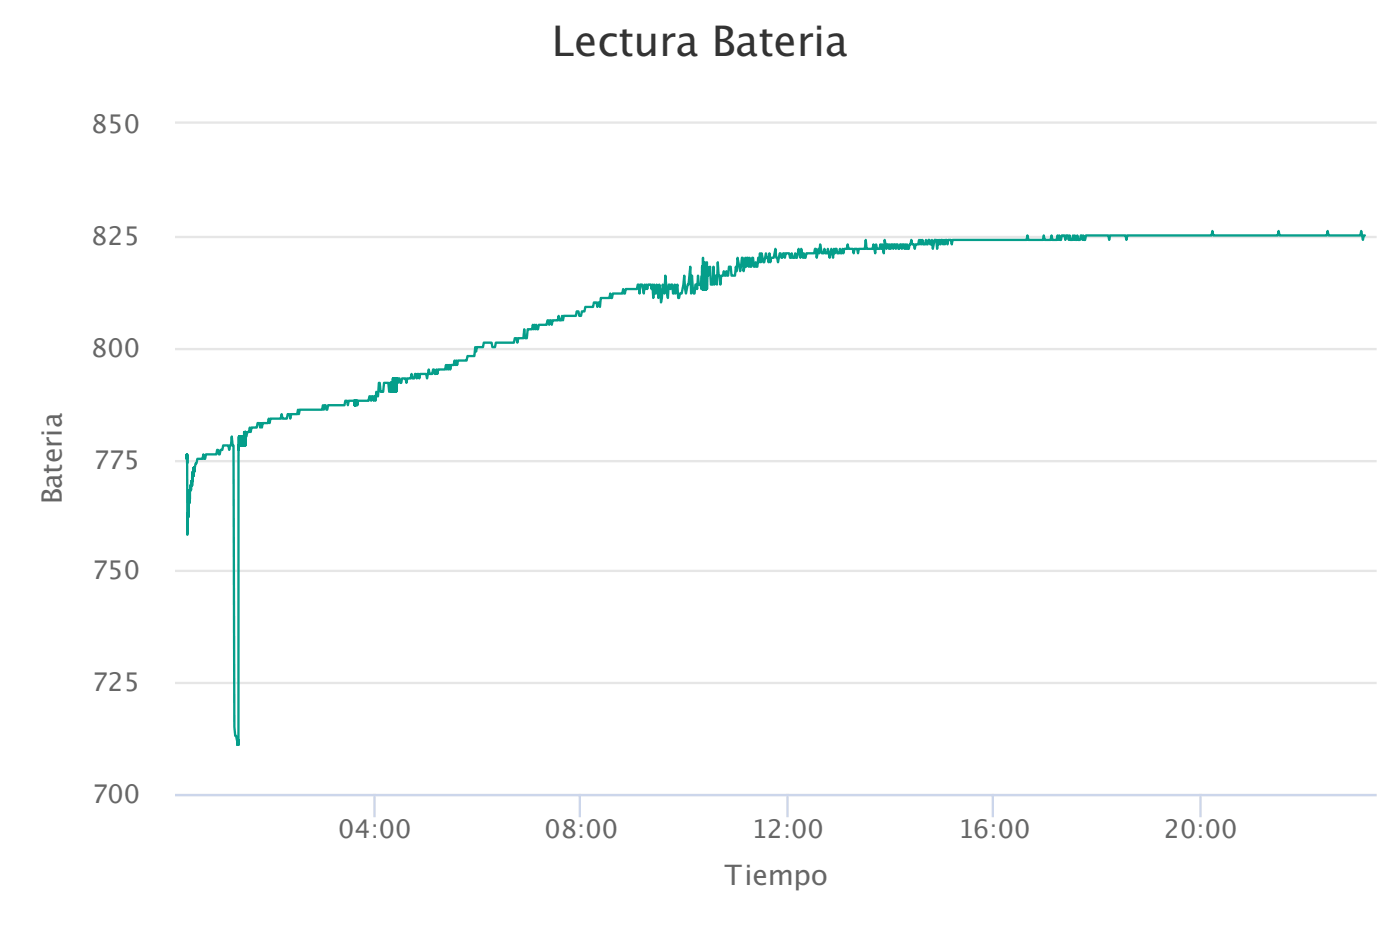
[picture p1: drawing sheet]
<svg xmlns="http://www.w3.org/2000/svg" width="423mm" height="282mm" viewBox="0 0 423 282" stroke-linecap="round" stroke-linejoin="round" font-family="sans-serif">
<path d="M52.9 37h363.4M52.9 71.6h363.4M52.9 105.5h363.4M52.9 139.3h363.4M52.9 172.5h363.4M52.9 206.4h363.4M52.9 240.2h363.4" fill="none" stroke="#e6e6e6" stroke-width=".71" stroke-linecap="butt"/>
<path d="M113.2 239.9v7M175.3 239.9v7M238.1 239.9v7M300.2 239.9v7M363 239.9v7M52.9 240.2h363.4" fill="none" stroke="#ccd6eb" stroke-width=".71" stroke-linecap="butt"/>
<path d="M412.7 71.1h-.3l-.3 1.4-.5-2.7-.3 1.3h-9.6l-.2-1.3-.3 1.3h-14.3l-.3-1.3-.2 1.3h-19.5l-.3-1.3-.3 1.3h-25.4l-.3 1.4-.3-1.4h-4.6l-.3 1.4-.3-1.4h-6.7l-.3 1.4h-.2l-.3-1.4-.3 1.4-.2-1.4h-.3l-.3 1.4h-.5l-.2-1.4-.3 1.4h-.3l-.2-1.4-.3 1.4-.2-1.4-.3 1.4h-.5l-.3-1.4-.2 1.4-.3-1.4h-.5l-.3 1.4-.2-1.4h-.8l-.3 1.4h-.2l-.3-1.4-.3 1.4-.2-1.4-.3 1.4h-1.3l-.2-1.4-.3 1.4h-1.8l-.3-1.4-.2 1.4h-4.5l-.2-1.4-.3 1.4h-22.3l-.3 1.3-.3-1.3h-.7l-.3 1.3-.3-1.3h-.2l-.3 1.3-.2-1.3-.3 1.3-.3-1.3h-.2l-.3 1.3-.2-1.3-.3 1.3-.3-1.3-.2 2.7-.3-2.7h-.5l-.5 2.7-.3-2.7-.2 1.3h-.3l-.3-1.3h-.2l-.3 1.3h-.2l-.3-1.3-.3 1.3h-.5l-.2-1.3-.3 1.3-.3-1.3-.2 1.3-.3-1.3-.3 1.3h-.7l-.3 1.4-.3-1.4h-.5l-.2-1.3-.8 2.7h-.3l-.2-1.4-.3 1.4-.3-1.4-.2 1.4-.3-1.4h-.2l-.3 1.4-.3-1.4h-.2l-.3 1.4h-.2l-.3-1.4h-.3l-.2 1.4-.3-1.4h-.2l-.3 1.4-.3-1.4h-.2l-.3 1.4-.2-1.4-.3 1.4-.3-1.4h-.2l-.3 1.4-.5-2.7-.3 4-.5-2.7-.2 1.4-.3-1.4-.3 1.4h-.7l-.3-1.4-.3 2.7-.5-2.7-.2 1.4h-1.9l-.2-2.7-.3 2.7h-1.8l-.3 1.3-.2-1.3h-.8l-.3 1.3-.2-1.3h-1.3l-.3-1.4-.2 1.4h-.8l-.3 1.3-.2-1.3-.3 1.3h-.3l-.2-1.3-.3 1.3h-.5l-.3-1.3h-.2l-.3 1.3-.2-1.3-.3 2.7-.5-2.7-.5 2.7-.6-2.7-.2 1.3h-.5l-.3-1.3-.3 1.3h-.5l-.5-2.7-.3 2.7-.2-1.3-.5 2.7-.3-2.7h-.3l-.2 1.3h-2.4l-.2 1.4h-.3l-.2-1.4-.3 1.4-.5-2.7-.3 2.7-.5-2.7-.5 2.7h-.3l-.2-1.4-.3 1.4h-.5l-.3-1.4-.2 1.4h-.3l-.3-1.4h-1l-.3 1.4-.2-1.4h-.3l-.2 1.4h-.3l-.3-1.4h-.2l-.5 2.7-.3-1.3h-.3l-.2-2.7-.5 2.7h-.8l-.3 1.3-.2-2.7-.3 2.7-.8-2.7-.5 2.7h-.3l-.5-2.7-.2 2.7-.3-2.7-.3 2.7-.2-1.3-.3 2.7h-.2l-.3-1.4-.3 1.4h-.2l-.3-2.7h-.2l-.3 2.7h-.3l-.2-2.7-.3 2.7-.3-2.7h-.2l-.3 2.7-.2-2.7-.6 4-.2-4h-.3l-.5 4-.8-4-.2 4-.3-1.3-.3 2.7h-1l-.3-2.7h-.5l-.2 2.7h-.3l-.3-1.4-.2 1.4h-.3l-.2-1.4-.3 1.4h-.5l-.3 2.7-.2-2.7h-.3l-.3-4.1-.2 6.8-.3-2.7h-.2l-.3 2.7-.3-5.4-.2 5.4h-.5l-.3-5.4-.5 2.7-.3-2.7-.1 6.7v-8.1l-.1 8.1-.1-6.7v6.7v-6.7l-.1 6.7v-6.7v6.7v-6.7v6.7l-.1-6.7v6.7v-6.7l-.1 6.7-.1-6.7v6.7v-6.7v6.7l-.1-8.1v8.1v-6.7v6.7l-.1-6.7-.2 6.7v-8.1v8.1v-6.7l-.1 6.7-.1-6.7v6.7v-9.4l-.1 9.4v-6.7v6.7l-.1-6.7-.1 6.7v-6.7v6.7v-4l-.2 4-.3-1.3h-.5l-.2-2.7-.3 4-.3-1.3h-.2l-.3 2.7h-.2l-.3-1.4-.3-4-.2 5.4-.3-8.1-.5 5.4h-.3l-.5 2.7-.5-5.4-.8 5.4h-.5l-.3 1.3h-.2l-.3-4-.5 2.7-.3-2.7-.2 2.7h-.3l-.2-2.7h-.3l-.3 1.3-.2-1.3h-.3l-.2 4-.8-6.7-.3 5.4-.5-2.7-.5 5.4-.5-5.4-.3 4-.5-4-.3 2.7h-.2l-.3-2.7-.3 4-.2-4-.3 1.3-.2-1.3h-.8l-.3 1.3-.2-1.3-.3 1.3-.3-1.3-.2 2.7-.5-2.7h-.6l-.2 2.7-.3-2.7h-.2l-.3 1.3h-3.4l-.2 1.4h-.3l-.3-1.4-.2 1.4h-2.9l-.2 1.3h-.3l-.3-1.3-.2 1.3h-2.6l-.3 2.7-.2-1.3h-.3l-.3 1.3-.2-1.3h-.8l-.3 1.3h-2.3l-.3 1.4h-.8l-.2 1.3h-.5l-.3-1.3h-.5l-.3 1.3h-3.6l-.3 1.4-.2-1.4-.3 1.4h-.5l-.3-1.4-.2 1.4h-1.6l-.3 1.3-.2-1.3h-.3l-.2 1.3-.3-1.3h-.3l-.2 1.3h-2.4l-.2 1.4h-.3l-.2-1.4-.3 1.4-.3-1.4-.2 1.4-.3-1.4-.2 1.4h-1.3l-.3 2.7h-.5l-.3-2.7-.2 2.7h-1.6l-.3 1.3-.2-1.3h-.5l-.3 1.3h-5.5l-.2 1.4h-.8l-.3-1.4h-2.3l-.3 1.4h-1.8l-.2 1.3-.3-1.3-.3 2.7h-2l-.3 1.3h-2.6l-.3 1.4-.2-1.4-.3 1.4-.2-1.4-.3 1.4h-.8l-.2 1.3-.3-1.3-.3 1.3-.2-1.3-.3 1.3-.2-1.3-.3 1.3h-2.1l-.2 1.4-.3-1.4-.3 1.4h-.2l-.3-1.4h-.2l-.3 1.4h-.8l-.3-1.4-.5 2.7-.2-1.3h-1.9l-.2 1.3-.3-1.3h-.2l-.3 1.3-.3-1.3h-.2l-.3 1.3h-.5l-.3-1.3-.2 1.3h-1.1l-.2 1.4-.3-1.4h-1l-.3 1.4h-.2l-.3-1.4h-.3l-.2 1.4h-.2v-1.4v1.4v-1.4v1.4v-1.4l-.1 1.4v-1.4v1.4v-1.4v1.4v-1.4l-.2 1.4v-1.4v1.4v-1.4v1.4v-1.4v4.1v-4.1l-.1 4.1v-4.1v1.4l-.1-1.4v4.1l-.1-4.1v4.1l-.1-4.1-.1 4.1-.2-4.1-.1 4.1-.1-4.1v4.1v-4.1l-.1 4.1v-4.1v4.1v-2.7l-.1 2.7v-2.7l-.1 2.7v-2.7v2.7v-2.7v2.7v-2.7l-.1 2.7v-2.7v2.7v-2.7v2.7v-2.7v2.7v-2.7v2.7v-2.7v2.7l-.1-2.7v2.7v-2.7v2.7v-2.7v2.7v-2.7v2.7v-2.7l-.1 2.7v-2.7v2.7v-2.7v2.7v-2.7v2.7l-.1-2.7v2.7v-2.7v2.7v-2.7h-.3l-.2 2.7-.3-2.7h-1.3l-.2 2.7h-.8l-.3-2.7h-.2l-.3 4h-.3l-.2-1.3-.3 2.7-.2-1.4-.3 1.4-.3-1.4h-.2l-.3 1.4-.2-1.4h-.3l-.3 1.4h-3.3v1.3v-1.3h-.2v1.3v-1.3h-.2l-.1 1.3v-1.3v1.3v-1.3l-.1 1.3v-1.3l-.1 1.3v-1.3v1.3v-1.3v1.3v-1.3l-.1 1.3v-1.3l-.1 1.3v-1.3v1.3v-1.3v1.3v-1.3v1.3v-1.3v1.3l-.1-1.3h-1.6l-.3 1.3-.3-1.3h-.5l-.2 1.3h-5l-.2 1.4h-.3l-.3-1.4h-.2l-.3 1.4-.2-1.4-.3 1.4h-6.8l-.2 1.3-.3-1.3-.2 1.3h-1.9l-.2 1.4-.3-1.4h-.5l-.3 1.4h-1.3l-.2-1.4-.3 1.4h-3.1l-.3 1.3-.2-1.3-.3 1.3h-1.6l-.2 1.4-.3-1.4-.2 1.4-.3-1.4h-.5l-.3 1.4h-1.5l-.3 1.3-.3-1.3-.2 1.3h-.5l-.3 1.4h-.2v-1.4l-.1 1.4v-1.4v4.1v-4.1v4.1v-4.1v4.1v-4.1l-.2 4.1v-4.1l-.1 4.1v-4.1v4.1l-.1-4.1v4.1v-2.7l-.1 2.7v-2.7v2.7v-2.7v2.7v-2.7l-.1 2.7v-2.7v2.7v-2.7l-.1 2.7v-2.7v2.7v-2.7l-.1 2.7v-2.7v2.7v-2.7v2.7v-2.7l-.1 2.7v-2.7v2.7v-2.7v2.7v-2.7l-.1 2.7v-2.7v2.7v-2.7v2.7v-2.7v2.7v-2.7v2.7v-2.7l-.1 2.7v-2.7v2.7v-2.7v2.7v-2.7v2.7v-2.7v2.7v-2.7v2.7v-2.7l-.1 2.7v-2.7v2.7v-2.7v2.7v-2.7v2.7v-2.7l-.1 2.7v-2.7v2.7v-2.7v2.7v-2.7v2.7v-2.7l-.1 2.7v-2.7v2.7v-2.7v2.7v-2.7v2.7v-2.7v2.7v-2.7l-.1 2.7v-2.7v2.7v-2.7v2.7v-2.7v2.7v-2.7v2.7v-2.7v2.7l-.1-2.7v2.7v-2.7v2.7v-2.7v2.7v-2.7v2.7v-2.7v2.7v-2.7v2.7l-.2-2.7v2.7v-2.7v2.7v-2.7v2.7v-2.7v2.7v-2.7l-.1 2.7v-2.7v2.7v-2.7v2.7v-2.7v2.7v-2.7l-.2 93.1v-1.3v1.3v-1.3l-.1 1.3v-1.3v1.3v-1.3v1.3v-1.3v1.3v-1.3v1.3v-1.3l-.1 1.3v-1.3v1.3l-.1-1.3v1.3v-1.3l-.4-1.4h-.3l-.2-2.7-.3-85h-.3l-.2-2.7-.3 2.7h-.2l-.3 1.3-.3-1.3h-1.5l-.3 1.3h-.5l-.3 1.4h-.2l-.3-1.4h-.2l-.3 1.4h-3.1l-.3 1.3h-.2l-.3-1.3-.3 1.3h-1.5l-.3 1.4h-.2l-.3 1.3h-.2v1.4v-1.4l-.1 1.4-.1-1.4-.1 2.7-.2-1.3v2.7v-2.7v2.7l-.1-1.4v2.7v-1.3l-.1 1.3-.1-1.3v1.3l-.1-1.3-.1 2.7v-1.4v1.4v-1.4v1.4l-.1-1.4-.2 4.1-.1-2.7-.3 8.1v-2.7l-.3 2.7v5.4l-.1-24.3-.1 1.3" fill="none" stroke="#059e8a" stroke-width=".71"/>
<text font-size="12.7" fill="#333" x="166.9" y="16.9">Lectura Bateria</text>
<g font-size="8.5" fill="#666">
<text x="18.7" y="152.4" transform="rotate(-90 18.7 152.4)">Bateria</text>
<text x="219.1" y="267.4">Tiempo</text>
</g>
<g font-size="7.8" fill="#666">
<text x="27.5" y="40.2">850</text>
<text x="27.5" y="74.1">825</text>
<text x="27.5" y="107.9">800</text>
<text x="28.2" y="141.8">775</text>
<text x="27.9" y="175">750</text>
<text x="27.9" y="208.8">725</text>
<text x="27.9" y="242.7">700</text>
<text x="102.2" y="253.3">04:00</text>
<text x="164.7" y="253.3">08:00</text>
<text x="227.3" y="253.3">12:00</text>
<text x="289.7" y="253.3">16:00</text>
<text x="351.9" y="253.3">20:00</text>
</g>
</svg>
